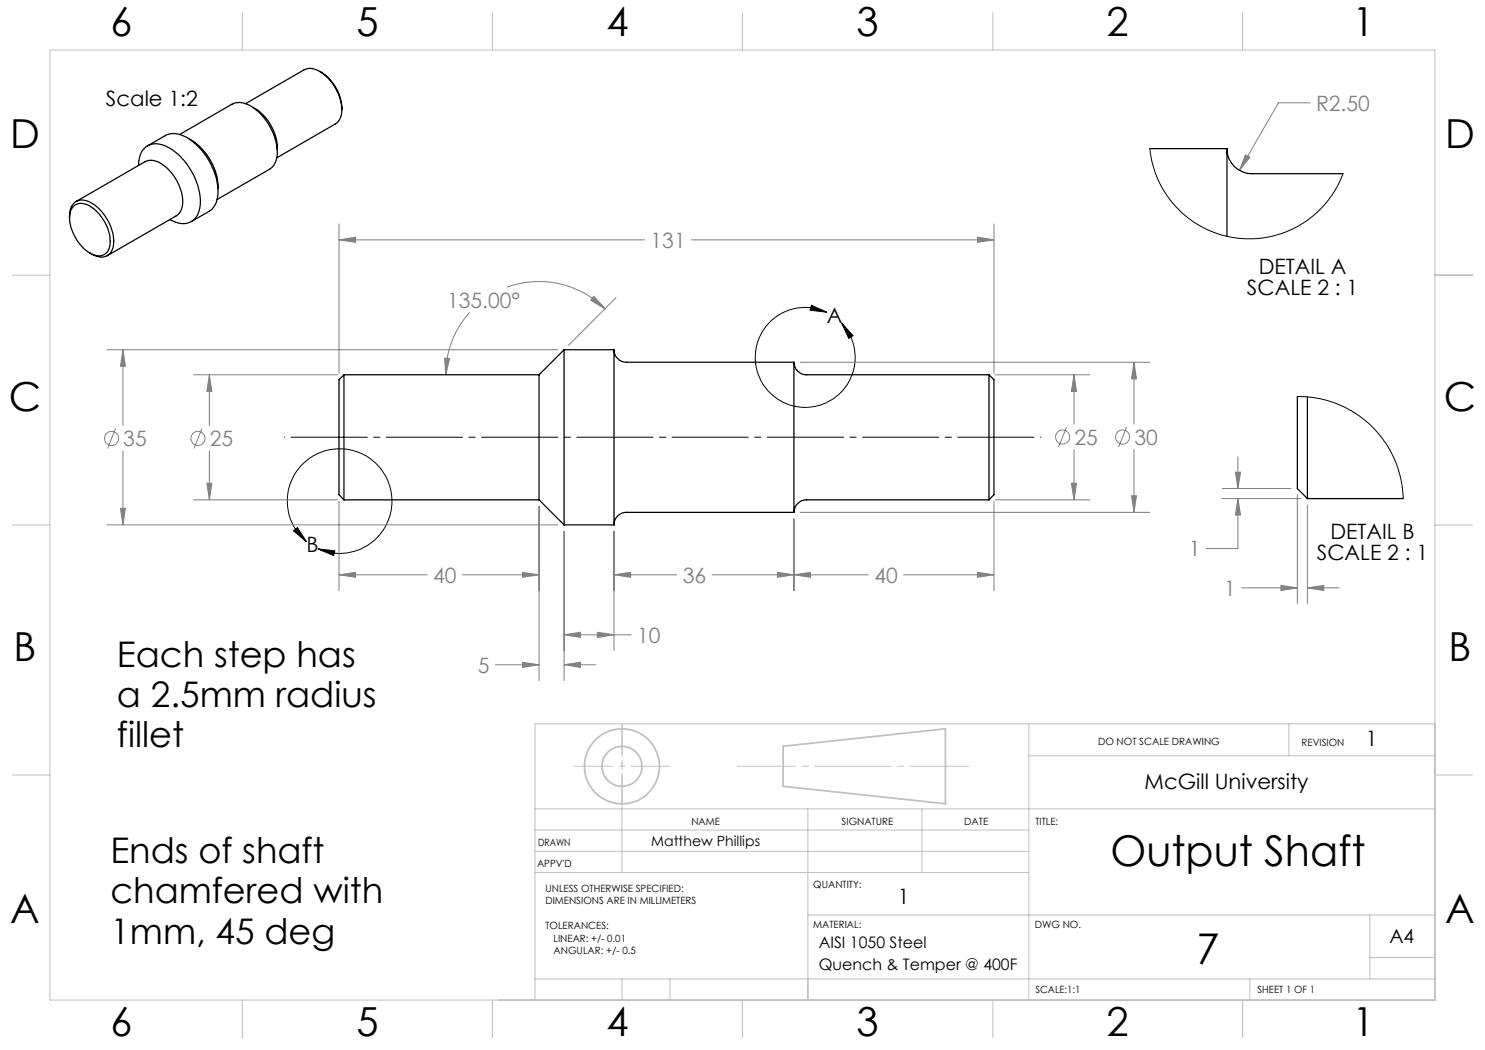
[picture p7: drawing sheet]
<svg xmlns="http://www.w3.org/2000/svg" width="297mm" height="210mm" viewBox="0 0 297 210" stroke-linecap="round" stroke-linejoin="round" font-family="sans-serif">
<g fill="none" stroke="#808080" stroke-width=".2">
<path d="M249.1 31l.9 .5-2.1 2.6zM262 20.6h-6.3l-7.8 13.5M67.8 44.8v29.9M67.8 48h61.1M67.8 48l3.3-.6v1.1zM101.4 57.4a18.8 18.8 0 0 1 19.6 4.4M118.8 59.3l2.2 2.5-2.9-1.8zM123.2 59.5l-9.5 9.6M138.3 48h60.5M195.5 47.4l3.3 .6-3.3 .5zM198.8 44.8v29.9M21.4 69.9h90.1"/>
<path d="M24.6 69.9v15.2M24.6 69.9l.5 3.4h-1zM38.7 75h28.8M41.9 75l.5 3.3h-1zM41.9 75v10.1M88.9 71.6l1 .1-.8 3.3zM93.9 62.5a18.9 18.9 0 0 0-4.8 12.5M160.1 72.5h69.9M199.1 75h18.9M214.8 75v9.8M214.8 75l.5 3.3h-1zM226.8 72.5v12.3"/>
<path d="M226.8 72.5l.5 3.3h-1zM23.1 85.7l-1.6 4M24.6 90.2v14.8M38.7 100h28.8M40.4 85.7l-1.6 4M41.4 96.7h1l-.5 3.3zM41.9 90.2v9.8M199.1 100h18.9M213.3 85.4l-1.6 4M214.3 96.7h1l-.5 3.3zM214.8 89.9v10.1M225.3 85.4l-1.6 4"/>
<path d="M226.3 99.2h1l-.5 3.3zM226.8 89.9v12.6M244.4 99.7h15.8M244.4 97.7h13.8M247.1 94.4h1l-.5 3.3zM247.6 99.7l.5 3.3h-1zM247.6 99.7v10h-6.4M247.6 91.4v6.3M259.5 99v21.7M21.4 105h90.1M24.1 101.7h1l-.5 3.3zM67.8 100.2v17.9"/>
<path d="M67.8 115h17.6M67.8 115l3.3-.5v1zM92.5 115h15.3M104.5 114.5l3.3 .5-3.3 .5zM107.8 101.2v34.9M112.8 106.2v29.9M122.8 115l3.3-.5v1zM122.8 115h12.6M122.8 106.2v23.9M142.4 115h31.3M155.5 114.5l3.3 .5-3.3 .5zM158.8 115l3.3-.5v1z"/>
<path d="M158.8 103.7v14.4M160.1 102.5h69.9M180.7 115h18.1M195.5 114.5l3.3 .5-3.3 .5zM198.8 100.2v17.9M248.3 117.6h11.2M256.2 117.1l3.3 .5-3.3 .5zM261.5 101v19.7M261.5 117.6h6.3M261.5 117.6l3.3-.5v1zM99.1 133h8.7M104.5 132.5l3.3 .5-3.3 .5z"/>
<path d="M112.8 133h6.4M112.8 127h13.4M112.8 133l3.3-.5v1zM112.8 127l3.3-.5v1zM119.5 126.5l3.3 .5-3.3 .5z"/>
<circle cx="22.3" cy="87.7" r="1.41"/>
<circle cx="39.6" cy="87.7" r="1.41"/>
<circle cx="212.5" cy="87.4" r="1.42"/>
<circle cx="224.5" cy="87.4" r="1.41"/>
</g>
<path d="M162.3 61.1l3 1.3-3.3-.4zM165.3 62.4a10 10 0 0 0-14.2 8.3 10 10 0 0 0 12.8 10.3 10 10 0 0 0 5-15.6l-.6-.7M168.3 64.7l2.3 2.4-.8 .6zM58.7 106.2l.8-.7 1.8 2.8zM61.3 108.3a10.5 10.5 0 0 1 2-17.5 10.5 10.5 0 0 1 15.1 9.2 10.5 10.5 0 0 1-14.8 9.8M63.6 109.8l3.4 .4-.3 .9z" fill="none" stroke="#000" stroke-width=".2"/>
<g fill="none" stroke="#c0c0c0" stroke-width=".35">
<path d="M156.6 149.3l32.5-3.5v15l-32.5-3.5z"/>
<circle cx="124.4" cy="153.3" r="7.5"/>
<circle cx="124.4" cy="153.3" r="4"/>
</g>
<path d="M56.9 87.4h151.2" fill="none" stroke="#000" stroke-width=".2" stroke-dasharray="15.2 1.3 1.3 1.3" stroke-dashoffset="-1.3"/>
<path d="M114.8 153.3h19.2" fill="none" stroke="#c0c0c0" stroke-width=".2" stroke-dasharray="15.2 1.3 1.3 1.3" stroke-dashoffset="7.5"/>
<path d="M124.4 160.8v-16" fill="none" stroke="#c0c0c0" stroke-width=".2" stroke-dasharray="15.2 1.3 1.3 1.3" stroke-dashoffset="9.1"/>
<path d="M124.4 144.8v17" fill="none" stroke="#c0c0c0" stroke-width=".2" stroke-dasharray="15.2 1.3 1.3 1.3" stroke-dashoffset="8.6"/>
<path d="M147.4 153.3h46.3" fill="none" stroke="#c0c0c0" stroke-width=".2" stroke-dasharray="15.2 1.3 1.3 1.3" stroke-dashoffset="3.5"/>
<g fill="none" stroke="#c0c0c0" stroke-width=".2">
<path d="M10 10h277v190h-277zM48.5 2.5v7.5M98.5 2.5v7.5M148.5 2.5v7.5M198.6 2.5v7.5M248.5 2.5v7.5M2.5 55h7.5M287 55h7.5M2.5 105h7.5M287 105h7.5M2.5 155h7.5M205.8 144.8v55.2"/>
<path d="M205.8 151.2h81.2M257.8 144.8v6.4M287 144.8h-180v55.2M287 155h7.5M107 161.8h180M107 174.5h98.8M107 170.3h98.8M107 166h98.8M124.4 161.8v12.7M161.6 161.8v38.2M184.4 161.8v12.7M107 195.8h180"/>
<path d="M124.4 195.8v4.2M134 195.8v4.2M161.6 183h125.4M250 195.8v4.2M274 183v12.8M274 191.5h13M48.5 200v7.5M98.5 200v7.5M148.5 200v7.5M198.6 200v7.5M248.5 200v7.5"/>
</g>
<path d="M162.3 61.1l3 1.3-3.3-.4zM168.3 64.7l2.3 2.4-.8 .6zM63.6 109.8l3.4 .4-.3 .9zM58.7 106.2l.8-.7 1.8 2.8z" fill="#000"/>
<path d="M41.9 75l.5 3.3h-1zM41.4 96.7h1l-.5 3.3zM24.6 69.9l.5 3.4h-1zM24.1 101.7h1l-.5 3.3zM214.8 75l.5 3.3h-1zM214.3 96.7h1l-.5 3.3zM226.8 72.5l.5 3.3h-1zM226.3 99.2h1l-.5 3.3zM118.8 59.3l2.2 2.5-2.9-1.8zM88.9 71.6l1 .1-.8 3.3zM67.8 115l3.3-.5v1zM104.5 114.5l3.3 .5-3.3 .5zM104.5 132.5l3.3 .5-3.3 .5zM112.8 133l3.3-.5v1zM112.8 127l3.3-.5v1zM119.5 126.5l3.3 .5-3.3 .5zM122.8 115l3.3-.5v1zM155.5 114.5l3.3 .5-3.3 .5zM195.5 114.5l3.3 .5-3.3 .5zM158.8 115l3.3-.5v1zM67.8 48l3.3-.6v1.1zM195.5 47.4l3.3 .6-3.3 .5zM249.1 31l-1.2 3.1 2.1-2.6zM247.6 99.7l.5 3.3h-1zM247.1 94.4h1l-.5 3.3zM256.2 117.1l3.3 .5-3.3 .5zM261.5 117.6l3.3-.5v1z" fill="#808080"/>
<g fill="none" stroke="#000" stroke-width=".25">
<path d="M64 14.3a8.9 8.9 0 0 1 4.4 7.6M27.7 33.1a4 4 0 0 1 2.3-4.1 5.5 5.5 0 0 1 5.1 1.5 13 13 0 0 1 4.9 11 3.5 3.5 0 0 1-5.3 2.8l-.8-.4M29.5 29.2l3.6-2.1a4.5 4.5 0 0 1 4.7 .7 13.2 13.2 0 0 1 5.7 11.7 4 4 0 0 1-1.7 2.8l-3.5 2M35.9 26.9l10.5-6.1a4.1 4.1 0 0 1 4.4 .9 11.4 11.4 0 0 1 4.6 9.7 3.3 3.3 0 0 1-1.5 2.5l-10.5 6M37.9 27.8a11.5 11.5 0 0 1 5.7 9.9M49.1 20.7l11.7-6.7a3.3 3.3 0 0 1 3.6 .6 9.5 9.5 0 0 1 3.9 8.4l-.6 1.3-.6 .5-11.7 6.8M50.6 21.5a9.5 9.5 0 0 1 4.8 8.4M230 29.7h15.4M245.4 29.7a4.9 4.9 0 0 0 5 5h18.2M245.4 29.7v17.6M13.9 43.6a3.3 3.3 0 0 1 1.5-3.4 4.3 4.3 0 0 1 4.4 1.5 9.1 9.1 0 0 1 2.8 7.8 2.52 2.52 0 0 1-4 1.5l-.6-.4M14.5 41.4a2.65 2.65 0 0 1 3.8 .1 8.4 8.4 0 0 1 3.6 8 2.4 2.4 0 0 1-3.9 1.1 8.9 8.9 0 0 1-4-7.9z"/>
<path d="M15.2 40.3l13.8-8a3.5 3.5 0 0 1 4 1 9.2 9.2 0 0 1 3.4 8.1l-.6 1.3-.6 .5-13.8 7.9M68.8 75v25M68.8 75l-1 .9v23l1 1.1M68.8 75h39M107.8 75v25M112.8 69.9v35.1M112.8 69.9l-5 5.1M112.8 69.9h10M122.8 69.9a2.53 2.53 0 0 0 2.5 2.6h33.5M122.8 69.9v35.1M158.8 72.5a2.53 2.53 0 0 0 2.5 2.5h36.5M158.8 72.5v30"/>
<path d="M197.8 75v25M197.8 75l1 .9v23l-1 1.1M259.5 79.3v18.4l2 2M261.5 79.4v20.3M68.8 100h39M107.8 100l5 5M197.8 100h-36.5a2.53 2.53 0 0 0-2.5 2.5M261.5 99.7h19.1M112.8 105h10M158.8 102.5h-33.5a2.47 2.47 0 0 0-2.5 2.5"/>
</g>
<path d="M230 29.7l.4 2.7 1.1 3.2 1.2 2.4 2.4 3.2 2.6 2.4 2.6 1.8 3.4 1.4 2.3 .6 1.9 .3 3 .1 3.5-.5 3.2-1.1 2.8-1.4 2.8-2.1 2.5-2.7 1.7-2.6 1.2-2.7M259.5 79.3l3.4 .2 2.1 .5 2.2 .7 2.1 .9 1.6 .9 1.6 1.1 1.7 1.6 2.7 3.1 1.9 3.4 1.3 3.9 .4 2.3 .1 1.8" fill="none" stroke="#000" stroke-width=".2"/>
<g font-size="8.5">
<text x="222.1" y="173.3">Output Shaft</text>
<text x="239.3" y="192.7">7</text>
</g>
<g font-size="8">
<text x="22.1" y="7.1">6</text>
<text x="71.3" y="7.2">5</text>
<text x="121.3" y="7.2">4</text>
<text x="171.3" y="7.2">3</text>
<text x="221.3" y="7.2">2</text>
<text x="270.5" y="7.2">1</text>
<text x="2" y="29.6">D</text>
<text x="289" y="29.6">D</text>
<text x="1.8" y="82.2">C</text>
<text x="288.8" y="82.2">C</text>
<text x="2.7" y="132.2">B</text>
<text x="289.7" y="132.2">B</text>
<text x="2" y="184.6">A</text>
<text x="289" y="184.6">A</text>
<text x="22.1" y="207.1">6</text>
<text x="71.3" y="207.2">5</text>
<text x="121.3" y="207.2">4</text>
<text x="171.3" y="207.2">3</text>
<text x="221.3" y="207.2">2</text>
<text x="270.5" y="207.2">1</text>
</g>
<g font-size="7.1">
<text x="23.4" y="133.3">Each step has</text>
<text x="23.4" y="141.4">a 2.5mm radius</text>
<text x="23.4" y="149.4">fillet</text>
<text x="22.1" y="172.6">Ends of shaft</text>
<text x="22.1" y="180.6">chamfered with</text>
<text x="22.1" y="188.7">1mm, 45 deg</text>
</g>
<g font-size="4.2">
<text x="21.2" y="21.2">Scale 1:2</text>
<text x="249.4" y="59">SCALE 2 : 1</text>
<text x="251.7" y="54.8">DETAIL A</text>
<text x="165.3" y="64.5">A</text>
<text x="266.1" y="107.8">DETAIL B</text>
<text x="61.3" y="110.4">B</text>
<text x="263.4" y="111.9">SCALE 2 : 1</text>
<text x="273.2" y="149.2">1</text>
<text x="228.9" y="157.8">McGill University</text>
<text x="179.5" y="180.9">1</text>
</g>
<g font-size="4.2" fill="#808080">
<text x="263.2" y="22.2">R2.50</text>
<text x="130.1" y="49.5">131</text>
<text x="89.4" y="61.5">135.00°</text>
<text x="24.7" y="89.2">35</text>
<text x="41.9" y="89.2">25</text>
<text x="214.9" y="88.9">25</text>
<text x="226.9" y="88.9">30</text>
<text x="237.7" y="111.3">1</text>
<text x="86.6" y="116.5">40</text>
<text x="136.6" y="116.5">36</text>
<text x="174.9" y="116.5">40</text>
<text x="244.8" y="119.2">1</text>
<text x="127.4" y="128.5">10</text>
<text x="95.5" y="134.5">5</text>
</g>
<text font-size="3.9" x="277.9" y="188.5">A4</text>
<g font-size="3.2">
<text x="163.7" y="189.6">AISI 1050 Steel</text>
<text x="163.7" y="194">Quench &amp; Temper @ 400F</text>
</g>
<text font-size="2.8" x="130.3" y="169.1">Matthew Phillips</text>
<g font-size="2">
<text x="219.6" y="149">DO NOT SCALE DRAWING</text>
<text x="260.3" y="149.2">REVISION</text>
<text x="138.3" y="164.9">NAME</text>
<text x="168.3" y="164.9">SIGNATURE</text>
<text x="192.9" y="164.9">DATE</text>
<text x="207.1" y="164.9">TITLE:</text>
<text x="107.4" y="173.3">APPV'D</text>
<text x="107.6" y="169.1">DRAWN</text>
<text x="109.1" y="178.4">UNLESS OTHERWISE SPECIFIED:</text>
<text x="162.6" y="177.6">QUANTITY:</text>
<text x="109.1" y="180.9">DIMENSIONS ARE IN MILLIMETERS</text>
<text x="109.1" y="185.9">TOLERANCES:</text>
<text x="162.6" y="185.5">MATERIAL:</text>
<text x="207" y="185.5">DWG NO.</text>
<text x="110.7" y="188.4">LINEAR: +/- 0.01</text>
<text x="110.7" y="190.9">ANGULAR: +/- 0.5</text>
<text x="207.1" y="198.6">SCALE:1:1</text>
<text x="251.5" y="198.6">SHEET 1 OF 1</text>
</g>
</svg>
